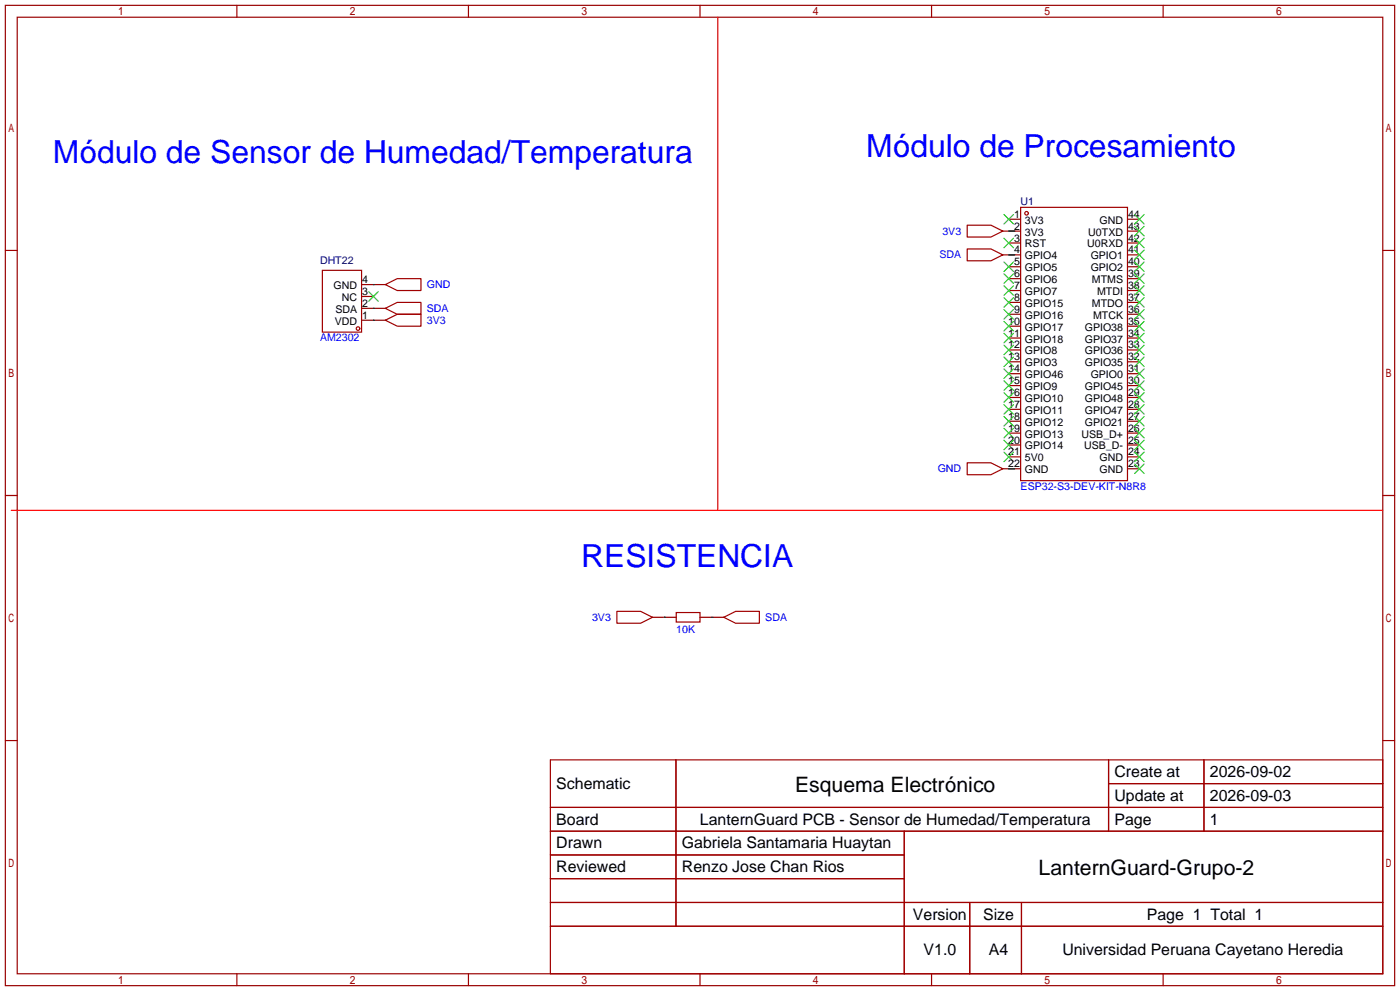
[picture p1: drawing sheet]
<svg xmlns="http://www.w3.org/2000/svg" width="299mm" height="212mm" viewBox="0 0 299 212" stroke-linecap="round" stroke-linejoin="round" font-family="sans-serif">
<g fill="none" stroke="#900" stroke-width=".25">
<path d="M1.1 1.1h297.2v209.6h-297.2zM3.7 3.7h292.1v204.5h-292.1zM50.7 1.1v2.6M100.2 1.1v2.6M149.7 1.1v2.6M199.3 1.1v2.6M248.8 1.1v2.6M1.1 53.5h2.6M295.8 53.5h2.5M1.1 105.9h2.6M295.8 105.9h2.5M1.1 158.3h2.6"/>
<path d="M295.8 158.3h2.5M50.7 208.2v2.5M100.2 208.2v2.5M149.7 208.2v2.5M199.3 208.2v2.5M248.8 208.2v2.5"/>
</g>
<g fill="none" stroke="#a10000" stroke-width=".25">
<path d="M69 57.8h8.3v13.2h-8.3zM206.9 53.2h5.1l2.5 1.3-2.5 1.3h-5.1zM206.9 48.1h5.1l2.5 1.3-2.5 1.3h-5.1zM218.3 44.3h22.9v58.4h-22.9zM82.4 68.5l2.6-1.3h5v2.5h-5zM82.4 60.8l2.6-1.2h5v2.5h-5zM82.4 65.9l2.6-1.3h5v2.6h-5zM206.9 98.9h5.1l2.5 1.3-2.5 1.3h-5.1zM132 130.7h5l2.6 1.3-2.6 1.2h-5zM144.7 130.9h5v2.1h-5zM154.8 132l2.6-1.3h5v2.5h-5zM117.7 162.4h178.1v45.8h-178.1z"/>
<path d="M117.7 172.6h178.1M117.7 177.7h178.1M144.6 162.4v35.6M193.4 177.7v30.5M237.1 162.4v15.3M237.1 167.5h58.7M257.5 162.4v15.3M117.7 182.8h75.7M117.7 192.9h178.1M117.7 187.8h75.7M117.7 198h178.1M207.4 192.9v15.3"/>
<path d="M218.5 192.9v15.3"/>
<circle cx="219.6" cy="45.6" r=".38"/>
<circle cx="76.6" cy="70.2" r=".38"/>
</g>
<g fill="none" stroke="#870000" stroke-width=".25">
<path d="M214.5 54.5h3.8M214.5 49.4h3.8M215.8 46.9h2.5M215.8 51.9h2.5M215.8 57h2.5M215.8 59.6h2.5M241.2 54.5h2.5M241.2 49.4h2.5M241.2 46.9h2.5M241.2 51.9h2.5M241.2 57h2.5M241.2 59.6h2.5"/>
<path d="M77.3 68.5h5.1M77.3 60.8h5.1M77.3 65.9h5.1M77.3 63.4h2.6M215.8 62.1h2.5M215.8 64.6h2.5M215.8 67.2h2.5M215.8 69.7h2.5M215.8 72.3h2.5M215.8 74.8h2.5M215.8 77.3h2.5M215.8 79.9h2.5"/>
<path d="M241.2 62.1h2.5M241.2 64.6h2.5M241.2 67.2h2.5M241.2 69.7h2.5M241.2 72.3h2.5M241.2 74.8h2.5M241.2 77.3h2.5M241.2 79.9h2.5M215.8 82.4h2.5M215.8 85h2.5M215.8 87.5h2.5M215.8 90h2.5"/>
<path d="M215.8 92.6h2.5M215.8 95.1h2.5M215.8 97.7h2.5M241.2 82.4h2.5M241.2 85h2.5M241.2 87.5h2.5M241.2 90h2.5M241.2 92.6h2.5M241.2 95.1h2.5M241.2 97.7h2.5M214.5 100.2h3.8M241.2 100.2h2.5"/>
<path d="M139.6 132h5.1M149.7 132h5.1"/>
</g>
<path d="M153.5 3.7v105.4M2.4 109.1h293.4" fill="none" stroke="#f00" stroke-width=".25"/>
<g fill="none" stroke="#3c3" stroke-width=".25">
<path d="M214.8 45.8l2 2.1M214.8 50.9l2 2.1M214.8 56l2 2M214.8 58.5l2 2.1M216.8 45.8l-2 2.1M216.8 50.9l-2 2.1M216.8 56l-2 2M216.8 58.5l-2 2.1M242.7 58.5l2 2.1M242.7 56l2 2M242.7 53.5l2 2M242.7 50.9l2 2.1"/>
<path d="M242.7 48.4l2 2M242.7 45.8l2 2.1M244.7 45.8l-2 2.1M244.7 48.4l-2 2M244.7 50.9l-2 2.1M244.7 53.5l-2 2M244.7 56l-2 2M244.7 58.5l-2 2.1M78.9 62.4l2 2M80.9 62.4l-2 2M214.8 61.1l2 2M214.8 63.6l2 2.1"/>
<path d="M214.8 66.2l2 2M214.8 68.7l2 2M214.8 71.2l2 2.1M214.8 73.8l2 2M214.8 76.3l2 2.1M214.8 78.9l2 2M216.8 61.1l-2 2M216.8 63.6l-2 2.1M216.8 66.2l-2 2M216.8 68.7l-2 2M216.8 71.2l-2 2.1M216.8 73.8l-2 2"/>
<path d="M216.8 76.3l-2 2.1M216.8 78.9l-2 2M242.7 78.9l2 2M242.7 76.3l2 2.1M242.7 73.8l2 2M242.7 71.2l2 2.1M242.7 68.7l2 2M242.7 66.2l2 2M242.7 63.6l2 2.1M242.7 61.1l2 2M244.7 61.1l-2 2M244.7 63.6l-2 2.1"/>
<path d="M244.7 66.2l-2 2M244.7 68.7l-2 2M244.7 78.9l-2 2M244.7 76.3l-2 2.1M244.7 73.8l-2 2M244.7 71.2l-2 2.1M214.8 81.4l2 2M214.8 83.9l2 2.1M214.8 86.5l2 2M214.8 89l2 2.1M214.8 91.6l2 2M214.8 94.1l2 2"/>
<path d="M214.8 96.6l2 2.1M216.8 81.4l-2 2M216.8 83.9l-2 2.1M216.8 86.5l-2 2M216.8 89l-2 2.1M216.8 91.6l-2 2M216.8 94.1l-2 2M216.8 96.6l-2 2.1M242.7 99.2l2 2M242.7 96.6l2 2.1M242.7 94.1l2 2M242.7 91.6l2 2"/>
<path d="M242.7 89l2 2.1M242.7 86.5l2 2M242.7 83.9l2 2.1M242.7 81.4l2 2M244.7 99.2l-2 2M244.7 96.6l-2 2.1M244.7 94.1l-2 2M244.7 91.6l-2 2M244.7 89l-2 2.1M244.7 86.5l-2 2M244.7 83.9l-2 2.1M244.7 81.4l-2 2"/>
</g>
<path d="M215.8 49.4h1.2M215.8 54.5h1.2M79.9 68.5h.1M79.9 65.9h.1M79.9 60.8h.1M215.8 100.2h1.2M142.1 132h.1M152.3 132h.1" fill="none" stroke="#008700" stroke-width=".25"/>
<g font-size="6.8" fill="#00f">
<text x="11.3" y="34.9">Módulo de Sensor de Humedad/Temperatura</text>
<text x="185.3" y="33.6">Módulo de Procesamiento</text>
<text x="124.3" y="121.2">RESISTENCIA</text>
</g>
<g font-size="4.5">
<text x="170.1" y="169.2">Esquema Electrónico</text>
<text x="222.2" y="187">LanternGuard-Grupo-2</text>
</g>
<g font-size="3.4">
<text x="238.4" y="166.1">Create at</text>
<text x="258.8" y="166.1">2026-09-02</text>
<text x="119" y="168.7">Schematic</text>
<text x="238.4" y="171.2">Update at</text>
<text x="258.8" y="171.2">2026-09-03</text>
<text x="119" y="176.3">Board</text>
<text x="149.7" y="176.3">LanternGuard PCB - Sensor de Humedad/Temperatura</text>
<text x="238.4" y="176.3">Page</text>
<text x="258.8" y="176.3">1</text>
<text x="119" y="181.4">Drawn</text>
<text x="145.9" y="181.4">Gabriela Santamaria Huaytan</text>
<text x="119" y="186.5">Reviewed</text>
<text x="145.9" y="186.5">Renzo Jose Chan Rios</text>
<text x="195.3" y="196.6">Version</text>
<text x="210.3" y="196.6">Size</text>
<text x="245.3" y="196.6">Page 1 Total 1</text>
<text x="197.6" y="204.2">V1.0</text>
<text x="211.5" y="204.2">A4</text>
<text x="227.2" y="204.2">Universidad Peruana Cayetano Heredia</text>
</g>
<g font-size="2.3">
<text x="216.9" y="46.6">1</text>
<text x="219.3" y="47.8">3V3</text>
<text x="235.2" y="47.8">GND</text>
<text x="241.3" y="46.6">44</text>
<text x="216.9" y="49.1">2</text>
<text x="216.9" y="51.6">3</text>
<text x="219.3" y="50.4">3V3</text>
<text x="219.3" y="52.9">RST</text>
<text x="232.5" y="52.9">U0RXD</text>
<text x="232.8" y="50.4">U0TXD</text>
<text x="241.3" y="51.6">42</text>
<text x="241.3" y="49.1">43</text>
<text x="216.9" y="54.2">4</text>
<text x="216.9" y="56.7">5</text>
<text x="216.9" y="59.3">6</text>
<text x="219.3" y="55.4">GPIO4</text>
<text x="219.3" y="58">GPIO5</text>
<text x="233.3" y="58">GPIO2</text>
<text x="233.3" y="55.4">GPIO1</text>
<text x="241.3" y="59.3">39</text>
<text x="241.3" y="56.7">40</text>
<text x="241.3" y="54.2">41</text>
<text x="71.4" y="61.8">GND</text>
<text x="73.1" y="64.3">NC</text>
<text x="77.5" y="65.6">2</text>
<text x="77.5" y="63.1">3</text>
<text x="77.5" y="60.5">4</text>
<text x="216.9" y="61.8">7</text>
<text x="216.9" y="64.3">8</text>
<text x="219.3" y="60.5">GPIO6</text>
<text x="219.3" y="63.1">GPIO7</text>
<text x="219.3" y="65.6">GPIO15</text>
<text x="233.6" y="65.6">MTDO</text>
<text x="233.6" y="60.5">MTMS</text>
<text x="234.7" y="63.1">MTDI</text>
<text x="241.3" y="64.3">37</text>
<text x="241.3" y="61.8">38</text>
<text x="71.6" y="69.4">VDD</text>
<text x="71.7" y="66.9">SDA</text>
<text x="77.5" y="68.1">1</text>
<text x="215.7" y="69.4">10</text>
<text x="215.7" y="72">11</text>
<text x="216.9" y="66.9">9</text>
<text x="219.3" y="68.1">GPIO16</text>
<text x="219.3" y="70.7">GPIO17</text>
<text x="232" y="70.7">GPIO38</text>
<text x="233.8" y="68.1">MTCK</text>
<text x="241.3" y="72">34</text>
<text x="241.3" y="69.4">35</text>
<text x="241.3" y="66.9">36</text>
<text x="215.7" y="74.5">12</text>
<text x="215.7" y="77">13</text>
<text x="219.3" y="73.2">GPIO18</text>
<text x="219.3" y="75.8">GPIO8</text>
<text x="232" y="75.8">GPIO36</text>
<text x="232" y="73.2">GPIO37</text>
<text x="241.3" y="77">32</text>
<text x="241.3" y="74.5">33</text>
<text x="215.7" y="79.6">14</text>
<text x="215.7" y="82.1">15</text>
<text x="219.3" y="78.3">GPIO3</text>
<text x="219.3" y="80.8">GPIO46</text>
<text x="219.3" y="83.4">GPIO9</text>
<text x="232" y="83.4">GPIO45</text>
<text x="232" y="78.3">GPIO35</text>
<text x="233.3" y="80.8">GPIO0</text>
<text x="241.3" y="82.1">30</text>
<text x="241.3" y="79.6">31</text>
<text x="215.7" y="84.7">16</text>
<text x="215.7" y="87.2">17</text>
<text x="215.7" y="89.7">18</text>
<text x="219.3" y="85.9">GPIO10</text>
<text x="219.3" y="88.5">GPIO11</text>
<text x="232" y="88.5">GPIO47</text>
<text x="232" y="85.9">GPIO48</text>
<text x="241.3" y="89.7">27</text>
<text x="241.3" y="87.2">28</text>
<text x="241.3" y="84.7">29</text>
<text x="215.7" y="92.3">19</text>
<text x="215.7" y="94.8">20</text>
<text x="219.3" y="91">GPIO12</text>
<text x="219.3" y="93.5">GPIO13</text>
<text x="231.3" y="93.5">USB_D+</text>
<text x="232" y="91">GPIO21</text>
<text x="241.3" y="94.8">25</text>
<text x="241.3" y="92.3">26</text>
<text x="215.7" y="97.4">21</text>
<text x="215.7" y="99.9">22</text>
<text x="219.3" y="96.1">GPIO14</text>
<text x="219.3" y="98.6">5V0</text>
<text x="219.3" y="101.2">GND</text>
<text x="231.9" y="96.1">USB_D-</text>
<text x="235.2" y="101.2">GND</text>
<text x="235.2" y="98.6">GND</text>
<text x="241.3" y="99.9">23</text>
<text x="241.3" y="97.4">24</text>
</g>
<g font-size="2.3" fill="#000080">
<text x="218.3" y="43.8">U1</text>
<text x="68.5" y="56.5">DHT22</text>
</g>
<g font-size="2.3" fill="#00f">
<text x="201.6" y="50.1">3V3</text>
<text x="200.9" y="55.2">SDA</text>
<text x="91.3" y="61.6">GND</text>
<text x="91.3" y="69.2">3V3</text>
<text x="91.3" y="66.6">SDA</text>
<text x="68.5" y="73">AM2302</text>
<text x="200.6" y="100.9">GND</text>
<text x="218.3" y="104.7">ESP32-S3-DEV-KIT-N8R8</text>
<text x="126.6" y="132.7">3V3</text>
<text x="144.7" y="135.2">10K</text>
<text x="163.7" y="132.7">SDA</text>
</g>
</svg>
